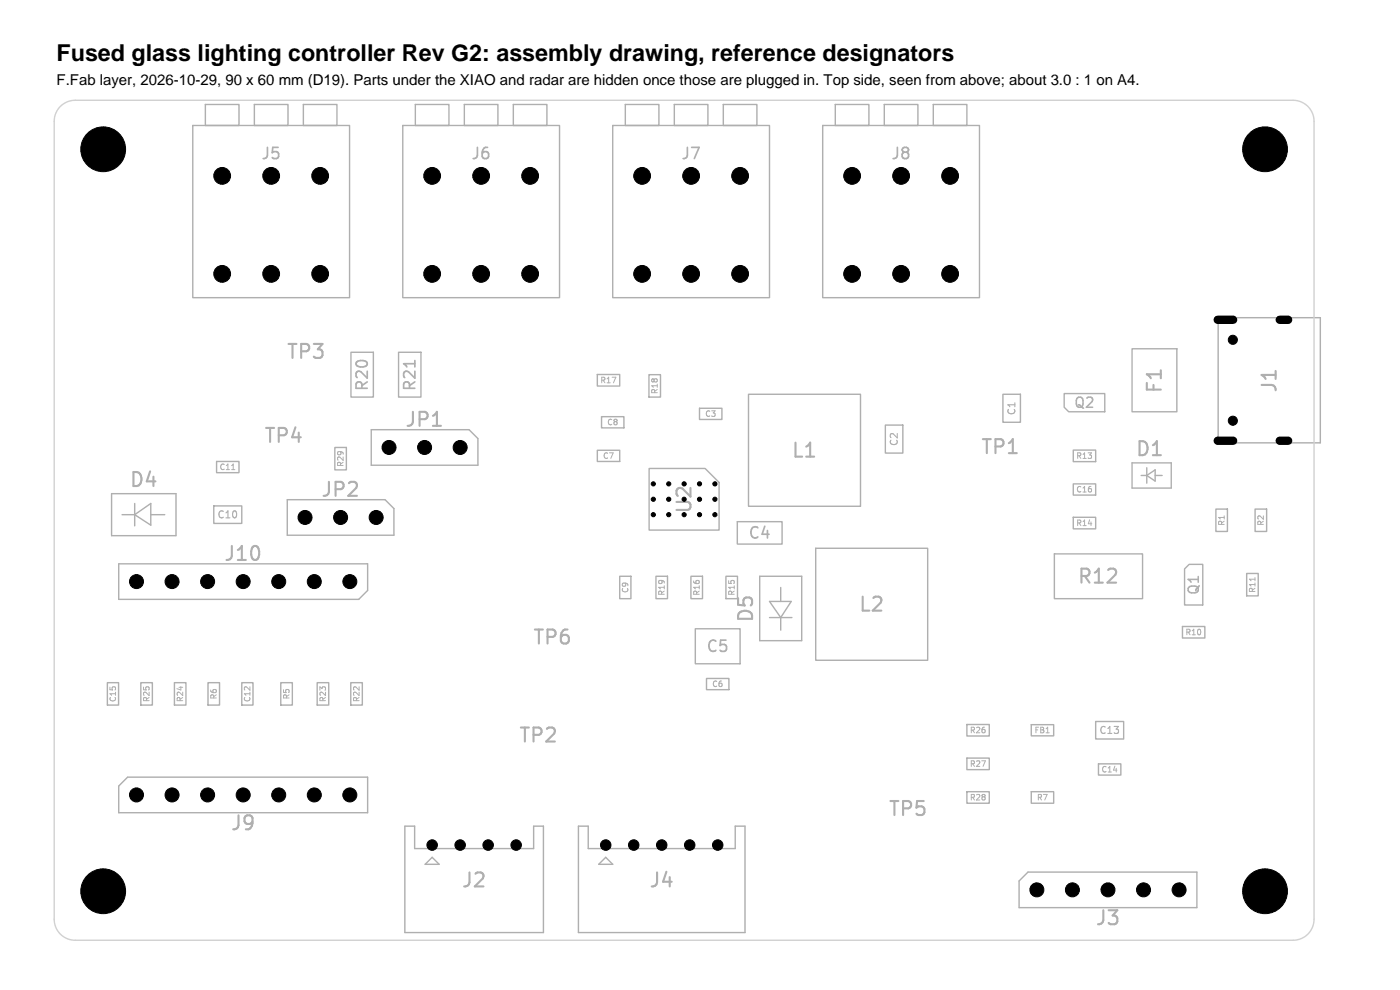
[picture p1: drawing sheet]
<svg xmlns="http://www.w3.org/2000/svg" width="297mm" height="210mm" viewBox="0 0 297 210" stroke-linecap="round" stroke-linejoin="round" font-family="sans-serif">
<g fill="none" stroke="#afafaf" stroke-width=".45">
<path d="M19.6 30v3M19.6 31.5h1.7M21.3 30v3M22.6 33h1.7M22.6 30.9l.8-.9v3M266.1 30v3M266.1 31.5h1.7M267.8 30v3M269.1 30.3l.4-.3h.7a.81 .81 0 0 1 .4 1.3l-1.7 1.7h1.9M91.8 90.3h1.7M19.6 188.9h1.7M19.6 187.4v3"/>
<path d="M21.3 187.4v3M22.5 187.4h1.8l-1 1.2a.81 .81 0 0 1 1 .5v.7l-.3 .5-1.1 .1-.4-.3M266.1 187.4v3M266.1 188.9h1.7M267.8 187.4v3M269.8 187.3l-.7 2.1h1.8M270.5 188.4v2"/>
</g>
<path d="M88 76.5v1.3" fill="none" stroke="#afafaf" stroke-width=".36"/>
<path d="M49.1 99.6h.7M266.2 122.5v.7" fill="none" stroke="#afafaf" stroke-width=".21"/>
<g fill="none" stroke="#afafaf" stroke-width=".3">
<path d="M40.9 26.6h33.3v36.5h-33.3zM43.6 22.2h7.1v4.4h-7.1zM54 22.2h7.1v4.4h-7.1zM64.4 22.2h7.1v4.4h-7.1zM85.4 26.6h33.3v36.5h-33.3zM88.1 22.2h7.1v4.4h-7.1zM98.5 22.2h7.1v4.4h-7.1zM108.9 22.2h7.1v4.4h-7.1zM130 26.6h33.2v36.5h-33.2zM132.7 22.2h7.1v4.4h-7.1zM143.1 22.2h7.1v4.4h-7.1zM153.4 22.2h7.2v4.4h-7.2z"/>
<path d="M174.5 26.6h33.3v36.5h-33.3zM177.2 22.2h7.1v4.4h-7.1zM187.6 22.2h7.1v4.4h-7.1zM198 22.2h7.1v4.4h-7.1zM74.5 74.7h4.7v9.5h-4.7zM84.6 74.7h4.7v9.5h-4.7zM126.7 79.4h4.8v2.5h-4.8zM137.7 79.5h2.4v4.7h-2.4zM240.2 74h9.5v13.3h-9.5zM258.4 67.4h21.7v26.5h-21.7zM45.9 97.9h4.8v2.4h-4.8zM71 94.9h2.5v4.8h-2.5z"/>
<path d="M78.8 91.1h20.7l1.9 1.9v5.7h-22.6zM126.7 95.5h4.8v2.4h-4.8zM127.6 88.4h4.8v2.4h-4.8zM137.7 99.4h11.9l3 2.9v10.1h-14.9zM148.4 86.6h4.7v2.4h-4.7zM158.8 83.6h23.7v23.8h-23.7zM187.8 90.2h3.7v5.9h-3.7zM212.8 83.6h3.7v6h-3.7zM225.8 83.5h8.6v3.8h-7.7l-.9-.9zM227.7 95.5h4.7v2.4h-4.7zM240.2 98.2h8.3v5.3h-8.3zM243.3 99.2v3.3"/>
<path d="M23.7 104.7h13.6v8.9h-13.6zM25.2 119.6h52.8v5.7l-1.9 1.8h-50.9zM25.9 109.2h2.7M28.6 106.8v4.8M28.6 109.2l3.4-2.4v4.6zM32 109.2h3M45.4 107.3h5.9v3.7h-5.9zM60.9 106h20.8l1.9 1.9v5.6h-22.7zM156.4 110.7h9.5v4.7h-9.5zM173 116.3h23.8v23.8h-23.8zM223.7 117.5h18.7v9.5h-18.7zM227.7 102.6h4.7v2.4h-4.7z"/>
<path d="M227.7 109.7h4.7v2.5h-4.7zM242.1 100.9h1.2M243.3 100.9l1.8-1.2v2.3zM245.1 100.9h1.4M257.9 108h2.5v4.7h-2.5zM266.3 108h2.4v4.7h-2.4zM131.5 122.2h2.3v4.8h-2.3zM139.2 122.2h2.4v4.8h-2.4zM146.6 122.2h2.4v4.8h-2.4zM147.5 133.4h9.5v7.4h-9.5zM154 122.2h2.5v4.8h-2.5zM161.2 122.2h8.9v13.7h-8.9z"/>
<path d="M163.2 131h4.8M163.2 127.6h4.6l-2.2 3.4zM165.6 124.6v3M165.6 131v2.7M250.8 132.9h4.8v2.4h-4.8zM251.3 120.7l1-1h2.9v8.6h-3.9zM264.5 121.6h2.4v4.8h-2.4zM22.8 144.8h2.4v4.8h-2.4zM29.9 144.8h2.4v4.8h-2.4zM37 144.8h2.4v4.8h-2.4zM44.1 144.8h2.5v4.8h-2.5zM51.3 144.8h2.4v4.8h-2.4z"/>
<path d="M59.6 144.8h2.4v4.8h-2.4zM67.3 144.8h2.4v4.8h-2.4zM74.4 144.8h2.5v4.8h-2.5zM149.9 143.9h4.7v2.4h-4.7zM205.1 153.7h4.8v2.4h-4.8zM218.8 153.7h4.7v2.4h-4.7zM232.4 153h6v3.8h-6zM25.2 166.7l1.9-1.8h50.9v7.5h-52.8zM85.9 175.2h2.1v4.8h25.2v-4.8h2.1v22.6h-29.4zM122.7 175.2h2.1v4.8h31.2v-4.8h2v22.6h-35.3zM205.1 160.8h4.8v2.5h-4.8zM205.1 167.9h4.8v2.5h-4.8z"/>
<path d="M218.8 167.9h4.7v2.5h-4.7zM233 162h4.8v2.4h-4.8zM90.2 183.3l1.5-1.4 1.5 1.4zM127 183.3l1.5-1.4 1.5 1.4zM216.2 186.9l1.9-1.9h35.8v7.5h-37.7z"/>
</g>
<path d="M12.8 22.6a4.5 4.5 0 0 1 3.2-1.3h258.3a4.5 4.5 0 0 1 4.5 4.4v169.3a4.5 4.5 0 0 1-4.5 4.4h-258.3a4.5 4.5 0 0 1-4.5-4.4v-169.3a4.5 4.5 0 0 1 1.3-3.1z" fill="none" stroke="#d0d2cd" stroke-width=".3"/>
<g fill="#000" stroke="#000" stroke-width=".21">
<circle cx="21.9" cy="31.7" r="4.8"/>
<circle cx="47.1" cy="37.3" r="1.78"/>
<circle cx="57.5" cy="37.3" r="1.78"/>
<circle cx="67.9" cy="37.3" r="1.78"/>
<circle cx="91.7" cy="37.3" r="1.78"/>
<circle cx="102.1" cy="37.3" r="1.78"/>
<circle cx="112.5" cy="37.3" r="1.78"/>
<circle cx="136.2" cy="37.3" r="1.78"/>
<circle cx="146.6" cy="37.3" r="1.78"/>
<circle cx="157" cy="37.3" r="1.78"/>
<circle cx="180.8" cy="37.3" r="1.78"/>
<circle cx="191.2" cy="37.3" r="1.78"/>
<circle cx="201.6" cy="37.3" r="1.78"/>
<circle cx="268.4" cy="31.7" r="4.8"/>
<circle cx="47.1" cy="58.1" r="1.78"/>
<circle cx="57.5" cy="58.1" r="1.78"/>
<circle cx="67.9" cy="58.1" r="1.78"/>
<circle cx="91.7" cy="58.1" r="1.78"/>
<circle cx="102.1" cy="58.1" r="1.78"/>
<circle cx="112.5" cy="58.1" r="1.78"/>
<circle cx="136.2" cy="58.1" r="1.78"/>
<circle cx="146.6" cy="58.1" r="1.78"/>
<circle cx="157" cy="58.1" r="1.78"/>
<circle cx="180.8" cy="58.1" r="1.78"/>
<circle cx="191.2" cy="58.1" r="1.78"/>
<circle cx="201.6" cy="58.1" r="1.78"/>
<circle cx="261.5" cy="72.1" r=".97"/>
<circle cx="82.5" cy="94.9" r="1.48"/>
<circle cx="90.1" cy="94.9" r="1.48"/>
<circle cx="97.6" cy="94.9" r="1.48"/>
<circle cx="261.5" cy="89.2" r=".97"/>
<circle cx="64.7" cy="109.8" r="1.48"/>
<circle cx="72.3" cy="109.8" r="1.48"/>
<circle cx="79.8" cy="109.8" r="1.48"/>
<circle cx="138.6" cy="105.9" r=".45"/>
<circle cx="138.6" cy="109.2" r=".45"/>
<circle cx="138.6" cy="102.6" r=".45"/>
<circle cx="141.9" cy="105.9" r=".45"/>
<circle cx="141.9" cy="109.2" r=".45"/>
<circle cx="141.9" cy="102.6" r=".45"/>
<circle cx="145.1" cy="102.6" r=".45"/>
<circle cx="148.4" cy="105.9" r=".45"/>
<circle cx="148.4" cy="102.6" r=".45"/>
<circle cx="148.4" cy="109.2" r=".45"/>
<circle cx="151.7" cy="105.9" r=".45"/>
<circle cx="151.7" cy="109.2" r=".45"/>
<circle cx="151.7" cy="102.6" r=".45"/>
<circle cx="29" cy="123.4" r="1.48"/>
<circle cx="36.5" cy="123.4" r="1.48"/>
<circle cx="44" cy="123.4" r="1.48"/>
<circle cx="51.6" cy="123.4" r="1.48"/>
<circle cx="59.1" cy="123.4" r="1.48"/>
<circle cx="66.7" cy="123.4" r="1.48"/>
<circle cx="74.2" cy="123.4" r="1.48"/>
<circle cx="29" cy="168.6" r="1.48"/>
<circle cx="36.5" cy="168.6" r="1.48"/>
<circle cx="44" cy="168.6" r="1.48"/>
<circle cx="51.6" cy="168.6" r="1.48"/>
<circle cx="59.1" cy="168.6" r="1.48"/>
<circle cx="66.7" cy="168.6" r="1.48"/>
<circle cx="74.2" cy="168.6" r="1.48"/>
<circle cx="91.7" cy="179.3" r="1.11"/>
<circle cx="97.6" cy="179.3" r="1.11"/>
<circle cx="103.6" cy="179.3" r="1.11"/>
<circle cx="109.5" cy="179.3" r="1.11"/>
<circle cx="128.5" cy="179.3" r="1.11"/>
<circle cx="134.4" cy="179.3" r="1.11"/>
<circle cx="140.4" cy="179.3" r="1.11"/>
<circle cx="146.3" cy="179.3" r="1.11"/>
<circle cx="152.3" cy="179.3" r="1.11"/>
<circle cx="21.9" cy="189.1" r="4.8"/>
<circle cx="220" cy="188.8" r="1.48"/>
<circle cx="227.5" cy="188.8" r="1.48"/>
<circle cx="235.1" cy="188.8" r="1.48"/>
<circle cx="242.6" cy="188.8" r="1.48"/>
<circle cx="250.1" cy="188.8" r="1.48"/>
<circle cx="268.4" cy="189.1" r="4.8"/>
</g>
<path d="M258.3 67.8h3.3M271.5 67.8h1.8M258.3 93.5h3.3M271.5 93.5h1.8" fill="none" stroke="#000" stroke-width="1.8"/>
<text font-size="4.9" x="12" y="13">Fused glass lighting controller Rev G2: assembly drawing, reference designators</text>
<g font-size="4.1" fill="#afafaf">
<text x="60.5" y="76.7">TP3</text>
<text x="247.1" y="83.7" transform="rotate(-90 247.1 83.7)">F1</text>
<text x="271.4" y="83.6" transform="rotate(-90 271.4 83.6)">J1</text>
<text x="55.8" y="94.5">TP4</text>
<text x="85.7" y="91.1">JP1</text>
<text x="167.7" y="97.7">L1</text>
<text x="207.8" y="96.9">TP1</text>
<text x="240.7" y="97.4">D1</text>
<text x="27.2" y="103.9">D4</text>
<text x="67.9" y="106">JP2</text>
<text x="47.3" y="119.6">J10</text>
<text x="228.3" y="124.4">R12</text>
<text x="181.9" y="130.3">L2</text>
<text x="112.8" y="137.3">TP6</text>
<text x="160.3" y="132.3" transform="rotate(-90 160.3 132.3)">D5</text>
<text x="109.8" y="158.1">TP2</text>
<text x="188.2" y="173.7">TP5</text>
<text x="48.7" y="176.7">J9</text>
<text x="97.7" y="188.8">J2</text>
<text x="137.5" y="188.8">J4</text>
<text x="232.1" y="196.9">J3</text>
</g>
<text font-size="4.1" x="147.3" y="109.2" transform="rotate(-90 147.3 109.2)">U2</text>
<g font-size="3.3" fill="#afafaf">
<text x="55.2" y="34.3">J5</text>
<text x="99.7" y="34.3">J6</text>
<text x="144.3" y="34.3">J7</text>
<text x="188.8" y="34.3">J8</text>
<text x="78.6" y="83.2" transform="rotate(-90 78.6 83.2)">R20</text>
<text x="88.6" y="83.2" transform="rotate(-90 88.6 83.2)">R21</text>
<text x="158.6" y="114.8">C4</text>
<text x="149.6" y="138.8">C5</text>
</g>
<text font-size="3.2" x="12" y="18">F.Fab layer, 2026-10-29, 90 x 60 mm (D19). Parts under the XIAO and radar are hidden once those are plugged in. Top side, seen from above; about 3.0 : 1 on A4.</text>
<g font-size="3" fill="#afafaf">
<text x="227.6" y="87">Q2</text>
<text x="254.8" y="126.4" transform="rotate(-90 254.8 126.4)">Q1</text>
</g>
<g font-size="2.1" fill="#afafaf">
<text x="215.7" y="88.3" transform="rotate(-90 215.7 88.3)">C1</text>
<text x="190.8" y="94.8" transform="rotate(-90 190.8 94.8)">C2</text>
<text x="46" y="110.3">C10</text>
<text x="233" y="156">C13</text>
</g>
<g font-size="1.7" fill="#afafaf">
<text x="127.2" y="81.5">R17</text>
<text x="139.8" y="83.7" transform="rotate(-90 139.8 83.7)">R18</text>
<text x="149.5" y="88.7">C3</text>
<text x="128.7" y="90.4">C8</text>
<text x="46.4" y="99.9">C11</text>
<text x="73.1" y="99.2" transform="rotate(-90 73.1 99.2)">R29</text>
<text x="127.8" y="97.6">C7</text>
<text x="228.2" y="97.6">R13</text>
<text x="228.2" y="104.7">C16</text>
<text x="228.2" y="111.8">R14</text>
<text x="260" y="111.7" transform="rotate(-90 260 111.7)">R1</text>
<text x="268.3" y="111.7" transform="rotate(-90 268.3 111.7)">R2</text>
<text x="133.5" y="125.9" transform="rotate(-90 133.5 125.9)">C9</text>
<text x="266.6" y="125.9" transform="rotate(-90 266.6 125.9)">R11</text>
<text x="141.2" y="126.5" transform="rotate(-90 141.2 126.5)">R19</text>
<text x="148.7" y="126.5" transform="rotate(-90 148.7 126.5)">R16</text>
<text x="156.1" y="126.5" transform="rotate(-90 156.1 126.5)">R15</text>
<text x="251.4" y="135">R10</text>
<text x="24.8" y="149.1" transform="rotate(-90 24.8 149.1)">C15</text>
<text x="32" y="149.1" transform="rotate(-90 32 149.1)">R25</text>
<text x="39.1" y="149.1" transform="rotate(-90 39.1 149.1)">R24</text>
<text x="46.2" y="148.5" transform="rotate(-90 46.2 148.5)">R6</text>
<text x="53.3" y="149.1" transform="rotate(-90 53.3 149.1)">C12</text>
<text x="61.7" y="148.5" transform="rotate(-90 61.7 148.5)">R5</text>
<text x="69.4" y="149.1" transform="rotate(-90 69.4 149.1)">R23</text>
<text x="76.5" y="149.1" transform="rotate(-90 76.5 149.1)">R22</text>
<text x="150.9" y="146">C6</text>
<text x="205.6" y="155.8">R26</text>
<text x="219.3" y="155.8">FB1</text>
<text x="205.6" y="162.9">R27</text>
<text x="233.5" y="164.1">C14</text>
<text x="205.6" y="170">R28</text>
<text x="219.8" y="170">R7</text>
</g>
</svg>
